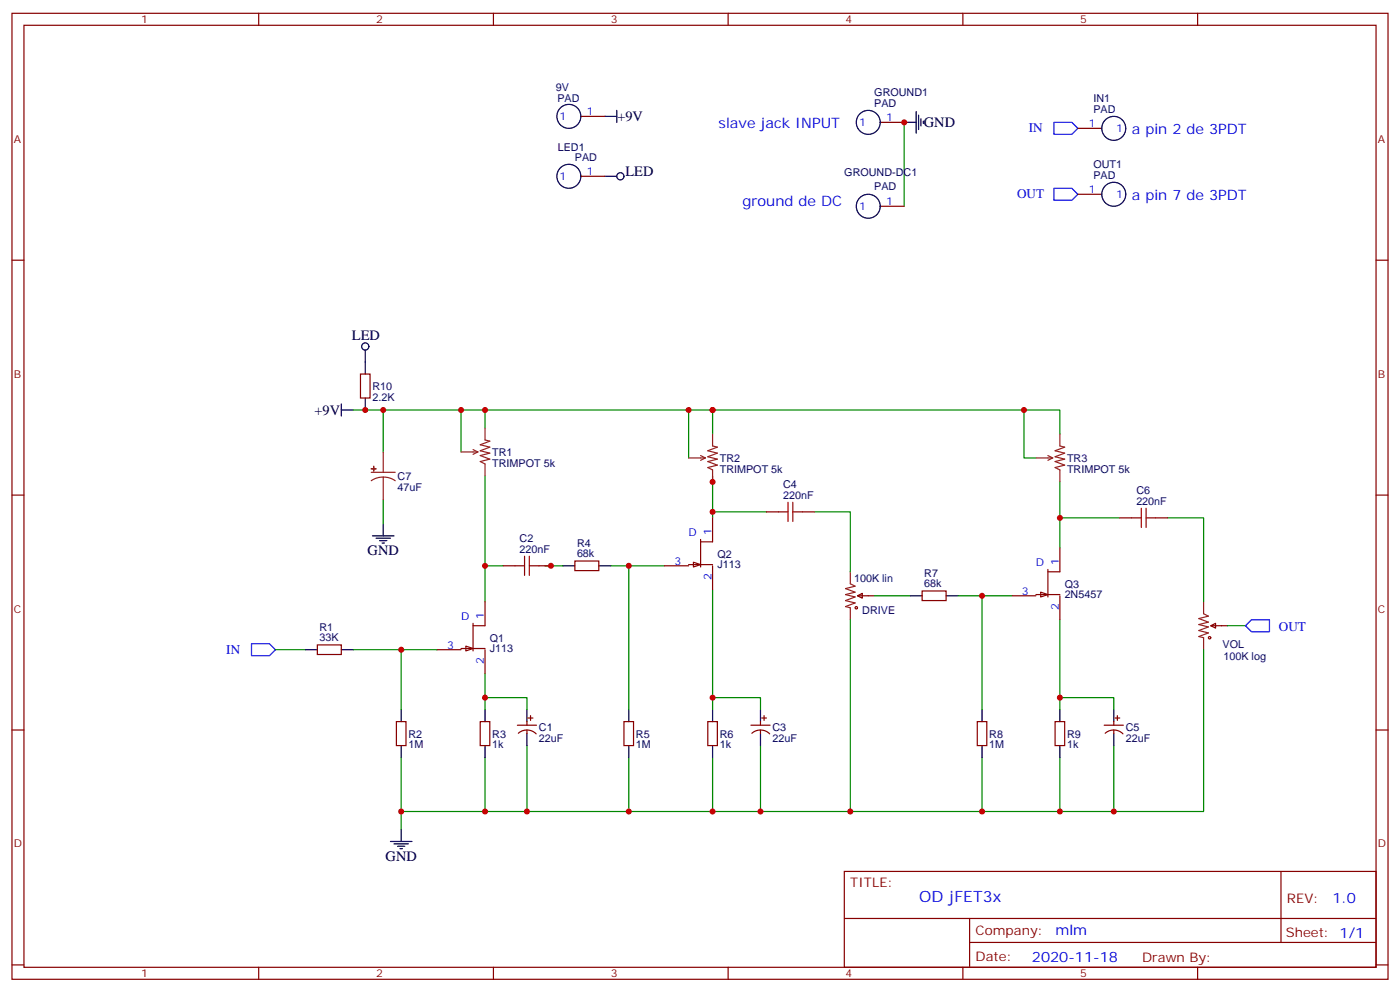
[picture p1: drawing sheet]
<svg xmlns="http://www.w3.org/2000/svg" width="412mm" height="292mm" viewBox="0 0 412 292" stroke-linecap="round" stroke-linejoin="round" font-family="sans-serif">
<g fill="none" stroke="#870000" stroke-width=".35">
<path d="M3.5 3.9h405.4v284.4h-405.4zM7.1 7.4h398.2v277.3h-398.2zM76.2 3.9v3.5M145.3 3.9v3.5M214.5 3.9v3.5M283.6 3.9v3.5M352.8 3.9v3.5M3.5 76.6h3.6M405.3 76.6h3.6M106.2 110.1h2.8v7.1h-2.8zM3.5 145.7h3.6M225.8 150.7h3.5"/>
<path d="M236.4 150.7h3.5M329.8 152.4h3.6M340.4 152.4h3.6M405.3 145.7h3.6M148.2 166.5h3.5M158.7 166.5h3.6M169.3 165.1h7.1v2.9h-7.1zM252.6 175.4l1.4-.7v1.4zM252.6 175.4h4.9M271.6 174h7.1v2.8h-7.1zM93.5 189.8h7v2.9h-7zM356.7 184.2l1.4-.7v1.4z"/>
<path d="M356.7 184.2h4.9M3.5 214.9h3.6M116.8 212.4h2.8v7.1h-2.8zM141.5 212.4h2.8v7.1h-2.8zM152.4 213.5h5.6M152.7 215.8a3.8 3.8 0 0 1 5.2 .2M155.2 212.4v1.1M155.2 214.9v1M155.6 211.3h1.4M156.3 210.6v1.5M183.8 212.4h2.8v7.1h-2.8zM208.5 212.4h2.8v7.1h-2.8z"/>
<path d="M221.2 213.5h5.6M221.5 215.8a3.8 3.8 0 0 1 5.2 .2M224 212.4v1.1M224 214.9v1M224.4 211.3h1.4M225.1 210.6v1.5M287.9 212.4h2.8v7.1h-2.8zM310.8 212.4h2.8v7.1h-2.8zM325.3 213.5h5.6M325.5 215.8a3.8 3.8 0 0 1 5.3 .2M328.1 212.4v1.1M328.1 214.9v1"/>
<path d="M328.4 211.3h1.4M329.1 210.6v1.5M405.3 214.9h3.6M248.7 256.5h156.6v28.2h-156.6zM377.3 256.5v20.9M248.7 270.4h156.5M285.6 277.4h119.6M285.6 270.4v14.1M3.5 284h3.6M76.2 284.7v3.6M145.3 284.7v3.6M214.5 284.7v3.6"/>
<path d="M283.6 284.7v3.6M352.8 284.7v3.6M405.3 284h3.6"/>
</g>
<g fill="none" stroke="#000" stroke-width=".35">
<path d="M100.5 118.9v3.5M107.6 103v7.1M107.6 117.2v3.5M100.5 120.7h3.6M109.7 157.7h6.4M110.8 158.4h4.2M111.8 159.1h2.1M112.5 159.8h.7M112.9 154.2v3.5M165.8 166.5h3.5M176.4 166.5h3.5M268.1 175.4h3.5"/>
<path d="M278.7 175.4h3.5M90 191.2h3.5M100.5 191.2h3.6M118.2 208.9v3.5M118.2 219.5v3.5M142.9 208.9v3.5M142.9 219.5v3.5M155.2 208.9v3.5M155.2 215.9v3.6M185.2 208.9v3.5M185.2 219.5v3.5M209.9 208.9v3.5"/>
<path d="M209.9 219.5v3.5M224 208.9v3.5M224 215.9v3.6M289.3 208.9v3.5M289.3 219.5v3.5M312.2 208.9v3.5M312.2 219.5v3.5M328.1 208.9v3.5M328.1 215.9v3.6M115 247.7h6.4M116.1 248.4h4.2M117.1 249.1h2.1"/>
<path d="M117.8 249.8h.7M118.2 244.2v3.5"/>
<circle cx="107.6" cy="102" r="1.06"/>
</g>
<g fill="none" stroke="#008700" stroke-width=".35">
<path d="M104.1 120.7h105.8M112.9 120.7v12.3M135.8 120.7v12.3M142.9 120.7v5.3M202.8 120.7v14.1M209.9 120.7h102.3v7M209.9 120.7v7M301.6 120.7v14.1h3.6M112.9 147.1v7.1M142.9 140.1v37M209.9 140.1v12.3M209.9 150.7h15.9"/>
<path d="M239.9 150.7h10.6v17.6M312.2 141.9v19.4M312.2 152.4h17.6M344 152.4h10.5v24.7M142.9 166.5h5.3M160.5 166.5h5.3M179.9 166.5h15.9M185.2 166.5v42.4M209.9 173.6v31.8h14.1v3.5M257.5 175.4h10.6M282.2 175.4h15.9M289.3 175.4v33.5"/>
<path d="M81.1 191.2h8.9M104.1 191.2h24.7M118.2 191.2v17.7M142.9 198.3v10.6M250.5 182.4v56.5M312.2 182.4v26.5M354.5 191.2v47.7h-236.3M361.6 184.2h5.3M142.9 205.4h12.3v3.5M155.2 219.5v19.4M209.9 205.4v3.5M224 219.5v19.4"/>
<path d="M312.2 205.4h15.9v3.5M328.1 219.5v19.4M118.2 223v21.2M142.9 223v15.9M185.2 223v15.9M209.9 223v15.9M289.3 223v15.9M312.2 223v15.9"/>
</g>
<path d="M74.1 189.5h5.3l1.7 1.7-1.7 1.8h-5.3zM366.9 184.2l1.8-1.8h5.2v3.5h-5.2z" fill="none" stroke="#00f" stroke-width=".35"/>
<g fill="none" stroke="#8c2424" stroke-width=".35">
<path d="M109.4 139h7M112.9 133v6M135.8 133h5M139.3 132.3l1.5 .7M140.8 133l-1.5 .7M142.9 126v3.5l1.4 .4-2.8 1 2.8 .7-2.8 1.1 2.8 .7-2.8 .7 2.8 1-2.8 .8 1.4 .7v3.5M202.8 134.8h5M206.4 134.1l1.4 .7M207.8 134.8l-1.4 .7M209.9 127.7v3.6l1.4 .3-2.8 1.1 2.8 .7-2.8 1 2.8 .7-2.8 .8 2.8 1-2.8 .7 1.4 .7v3.6M305.2 134.8h4.9M308.7 134.1l1.4 .7"/>
<path d="M310.1 134.8l-1.4 .7M312.2 127.7v3.6l1.4 .3-2.8 1.1 2.8 .7-2.8 1 2.8 .7-2.8 .8 2.8 1-2.8 .7 1.4 .7v3.6M112.9 140.4l1.8 .3 1.7 .8M112.9 140.4l-1.9 .3-1.6 .8M112.9 140.4v6.7M250.5 168.3v3.5l1.4 .7-2.8 .7 2.8 1.1-2.8 .7 2.8 .7-2.8 1.1 2.8 .7-2.8 1 1.4 .4v3.5M354.5 177.1v3.6l1.5 .7-2.9 .7 2.9 1-2.9 .7 2.9 .7-2.9 1.1 2.9 .7-2.9 1.1 1.4 .3v3.5"/>
</g>
<g fill="none" stroke="#900" stroke-width=".35">
<circle cx="252.2" cy="178.9" r=".35"/>
<circle cx="356.3" cy="187.7" r=".35"/>
</g>
<path d="M229.3 150.7h2.8M232.1 147.8v5.7M233.5 150.7h2.9M233.5 147.8v5.7M333.4 152.4h2.8M336.2 149.6v5.7M337.6 152.4h2.8M337.6 149.6v5.7M151.7 166.5h2.8M154.5 163.7v5.7M155.9 166.5h2.8M155.9 163.7v5.7" fill="none" stroke="#a10000" stroke-width=".35"/>
<g fill="#8c2424" stroke="#8c2424" stroke-width=".35">
<path d="M109.4 138h1.4z"/>
<path d="M110.1 137.3v1.4z"/>
</g>
<path d="M137.2 190.2l2.1 .7-2.1 .7z" fill="#fff" stroke="#870000" stroke-width=".35"/>
<path d="M142.9 177.1v7.1h-3.6M128.8 191.2h7M135.8 190.9h7.1M139.3 183.5v8.1M142.9 191.2v7.1" fill="none" stroke="#870000" stroke-width=".35"/>
<path d="M204.3 165.5l2.1 .7-2.1 .7z" fill="#fff" stroke="#870000" stroke-width=".35"/>
<path d="M206.4 158.8v8.1M209.9 152.4v7.1h-3.5M195.8 166.5h7M202.8 166.2h7.1M209.9 166.5v7.1" fill="none" stroke="#870000" stroke-width=".35"/>
<path d="M306.6 174.3l2.1 .7-2.1 .7z" fill="#fff" stroke="#870000" stroke-width=".35"/>
<path d="M171.1 34.3h7.1M259.3 36h7M317.5 37.8h7.1M171.1 51.9h7.1M317.5 57.2h7.1M259.3 60.7h7M298.1 175.4h7.1M305.2 175h7M308.7 167.6v8.1M312.2 161.3v7h-3.5M312.2 175.4v7" fill="none" stroke="#870000" stroke-width=".35"/>
<path d="M266.3 36v24.7" fill="none" stroke="#008700" stroke-width=".35"/>
<path d="M310.4 36h5.3l1.8 1.8-1.8 1.7h-5.3zM310.4 55.4h5.3l1.8 1.8-1.8 1.7h-5.3z" fill="none" stroke="#00f" stroke-width=".35"/>
<g fill="none" stroke="#000" stroke-width=".35">
<path d="M178.2 34.3h3.5M181.7 32.5v3.5M266.3 36h3.6M269.9 32.8v6.4M270.6 33.9v4.2M271.3 35v2.1M272 35.7v.7M178.2 51.9h3.5"/>
<circle cx="167.6" cy="34.3" r="3.5"/>
<circle cx="255.8" cy="36" r="3.5"/>
<circle cx="328.1" cy="37.8" r="3.5"/>
<circle cx="167.6" cy="51.9" r="3.5"/>
<circle cx="182.7" cy="51.9" r="1.06"/>
<circle cx="328.1" cy="57.2" r="3.5"/>
<circle cx="255.8" cy="60.7" r="3.5"/>
</g>
<g fill="#c00">
<circle cx="142.9" cy="120.7" r=".88"/>
<circle cx="135.8" cy="120.7" r=".88"/>
<circle cx="202.8" cy="120.7" r=".88"/>
<circle cx="209.9" cy="120.7" r=".88"/>
<circle cx="112.9" cy="120.7" r=".88"/>
<circle cx="118.2" cy="191.2" r=".88"/>
<circle cx="142.9" cy="205.4" r=".88"/>
<circle cx="301.6" cy="120.7" r=".88"/>
<circle cx="209.9" cy="150.7" r=".88"/>
<circle cx="289.3" cy="175.4" r=".88"/>
<circle cx="312.2" cy="152.4" r=".88"/>
<circle cx="118.2" cy="238.9" r=".88"/>
<circle cx="142.9" cy="238.9" r=".88"/>
<circle cx="155.2" cy="238.9" r=".88"/>
<circle cx="185.2" cy="238.9" r=".88"/>
<circle cx="209.9" cy="238.9" r=".88"/>
<circle cx="224" cy="238.9" r=".88"/>
<circle cx="250.5" cy="238.9" r=".88"/>
<circle cx="289.3" cy="238.9" r=".88"/>
<circle cx="312.2" cy="238.9" r=".88"/>
<circle cx="328.1" cy="238.9" r=".88"/>
<circle cx="209.9" cy="205.4" r=".88"/>
<circle cx="312.2" cy="205.4" r=".88"/>
<circle cx="107.6" cy="120.7" r=".88"/>
<circle cx="162.3" cy="166.5" r=".88"/>
<circle cx="142.9" cy="166.5" r=".88"/>
<circle cx="185.2" cy="166.5" r=".88"/>
<circle cx="209.9" cy="141.9" r=".88"/>
<circle cx="266.3" cy="36" r=".88"/>
</g>
<text font-size="4.6" fill="#00f" x="270.8" y="265.5">OD jFET3x</text>
<g font-size="4.2">
<text x="181.9" y="35.7">+9V</text>
<text x="272.2" y="37.4">GND</text>
<text x="184.3" y="51.9">LED</text>
<text x="103.7" y="100">LED</text>
<text x="92.6" y="122.1">+9V</text>
<text x="108.3" y="163.4">GND</text>
<text x="113.6" y="253.3">GND</text>
</g>
<g font-size="4.2" fill="#00f">
<text x="211.7" y="37.8">slave jack INPUT</text>
<text x="333.4" y="39.5">a pin 2 de 3PDT</text>
<text x="333.4" y="58.9">a pin 7 de 3PDT</text>
<text x="218.7" y="60.7">ground de DC</text>
<text x="392.5" y="265.8">1.0</text>
<text x="310.9" y="275.3">mlm</text>
<text x="304" y="283.1">2020-11-18</text>
</g>
<g font-size="3.9" fill="#00f">
<text x="303" y="39">IN</text>
<text x="299.6" y="58.4">OUT</text>
<text x="376.7" y="185.6">OUT</text>
<text x="66.7" y="192.5">IN</text>
</g>
<g font-size="3.9" fill="#800">
<text x="250.5" y="261.1">TITLE:</text>
<text x="379.1" y="265.8">REV:</text>
<text x="287.4" y="275.3">Company:</text>
<text x="378.7" y="275.9">Sheet: 1/1</text>
<text x="287.4" y="283">Date:</text>
<text x="336.4" y="283.1">Drawn By:</text>
</g>
<g font-size="3.2" fill="#800">
<text x="41.6" y="6.9">1</text>
<text x="110.8" y="6.9">2</text>
<text x="179.9" y="6.9">3</text>
<text x="249.1" y="6.9">4</text>
<text x="318.2" y="6.9">5</text>
<text x="4.1" y="42">A</text>
<text x="405.9" y="42">A</text>
<text x="4.1" y="111.2">B</text>
<text x="405.9" y="111.2">B</text>
<text x="4.1" y="180.3">C</text>
<text x="405.9" y="180.3">C</text>
<text x="4.1" y="249.4">D</text>
<text x="405.9" y="249.4">D</text>
<text x="41.6" y="287.7">1</text>
<text x="110.8" y="287.7">2</text>
<text x="179.9" y="287.7">3</text>
<text x="249.1" y="287.7">4</text>
<text x="318.2" y="287.7">5</text>
</g>
<g font-size="3.2" fill="#000080">
<text x="163.7" y="26.6">9V</text>
<text x="257.5" y="28.3">GROUND1</text>
<text x="164.2" y="30.1">PAD</text>
<text x="257.5" y="31.4">PAD</text>
<text x="322.1" y="33.2">PAD</text>
<text x="322.1" y="30.1">IN1</text>
<text x="164.3" y="44.3">LED1</text>
<text x="169.3" y="47.3">PAD</text>
<text x="248.7" y="51.9">GROUND-DC1</text>
<text x="322.1" y="52.6">PAD</text>
<text x="322.1" y="49.5">OUT1</text>
<text x="257.5" y="56.1">PAD</text>
<text x="109.7" y="118">2.2K</text>
<text x="109.7" y="114.8">R10</text>
<text x="145" y="137.3">TRIMPOT 5k</text>
<text x="145" y="134.2">TR1</text>
<text x="212" y="135.9">TR2</text>
<text x="314.3" y="135.9">TR3</text>
<text x="117.1" y="141.4">C7</text>
<text x="212" y="139.1">TRIMPOT 5k</text>
<text x="230.7" y="143.8">C4</text>
<text x="314.3" y="139.1">TRIMPOT 5k</text>
<text x="117.1" y="144.4">47uF</text>
<text x="230.7" y="146.8">220nF</text>
<text x="334.7" y="148.6">220nF</text>
<text x="334.7" y="145.5">C6</text>
<text x="153" y="159.6">C2</text>
<text x="170" y="161">R4</text>
<text x="153" y="162.7">220nF</text>
<text x="170" y="164.1">68k</text>
<text x="211.3" y="167.3">J113</text>
<text x="211.3" y="164.2">Q2</text>
<text x="251.6" y="171.4">100K lin</text>
<text x="272.3" y="172.9">68k</text>
<text x="272.3" y="169.9">R7</text>
<text x="313.6" y="173.1">Q3</text>
<text x="313.6" y="176.1">2N5457</text>
<text x="94.1" y="185.7">R1</text>
<text x="254" y="180.7">DRIVE</text>
<text x="94.1" y="188.8">33K</text>
<text x="144.3" y="192">J113</text>
<text x="144.3" y="188.9">Q1</text>
<text x="360.1" y="190.6">VOL</text>
<text x="360.4" y="194.1">100K log</text>
<text x="158.8" y="215.3">C1</text>
<text x="227.5" y="215.3">C3</text>
<text x="331.6" y="215.3">C5</text>
<text x="120.3" y="220.2">1M</text>
<text x="120.3" y="217.2">R2</text>
<text x="145" y="220.2">1k</text>
<text x="145" y="217.2">R3</text>
<text x="158.7" y="218.5">22uF</text>
<text x="187.3" y="220.2">1M</text>
<text x="187.3" y="217.2">R5</text>
<text x="212" y="220.2">1k</text>
<text x="212" y="217.2">R6</text>
<text x="227.5" y="218.5">22uF</text>
<text x="291.4" y="220.2">1M</text>
<text x="291.4" y="217.2">R8</text>
<text x="314.3" y="220.2">1k</text>
<text x="314.3" y="217.2">R9</text>
<text x="331.6" y="218.5">22uF</text>
</g>
<g font-size="3.2" fill="#00f">
<text x="164.8" y="35.3">1</text>
<text x="172.9" y="33.9">1</text>
<text x="261.1" y="35.7">1</text>
<text x="253" y="37.1">1</text>
<text x="320.8" y="37.4">1</text>
<text x="328.8" y="38.8">1</text>
<text x="164.8" y="53">1</text>
<text x="172.9" y="51.5">1</text>
<text x="320.8" y="56.8">1</text>
<text x="328.8" y="58.2">1</text>
<text x="253" y="61.8">1</text>
<text x="261.1" y="60.4">1</text>
<text x="202.8" y="157.7">D</text>
<text x="209.5" y="157.4" transform="rotate(-90 209.5 157.4)">1</text>
<text x="198.7" y="166.2">3</text>
<text x="305.2" y="166.5">D</text>
<text x="311.9" y="166.2" transform="rotate(-90 311.9 166.2)">1</text>
<text x="209.5" y="170.7" transform="rotate(-90 209.5 170.7)">2</text>
<text x="301" y="175">3</text>
<text x="311.9" y="179.5" transform="rotate(-90 311.9 179.5)">2</text>
<text x="135.8" y="182.4">D</text>
<text x="142.5" y="182.1" transform="rotate(-90 142.5 182.1)">1</text>
<text x="131.7" y="190.9">3</text>
<text x="142.5" y="195.4" transform="rotate(-90 142.5 195.4)">2</text>
</g>
</svg>
